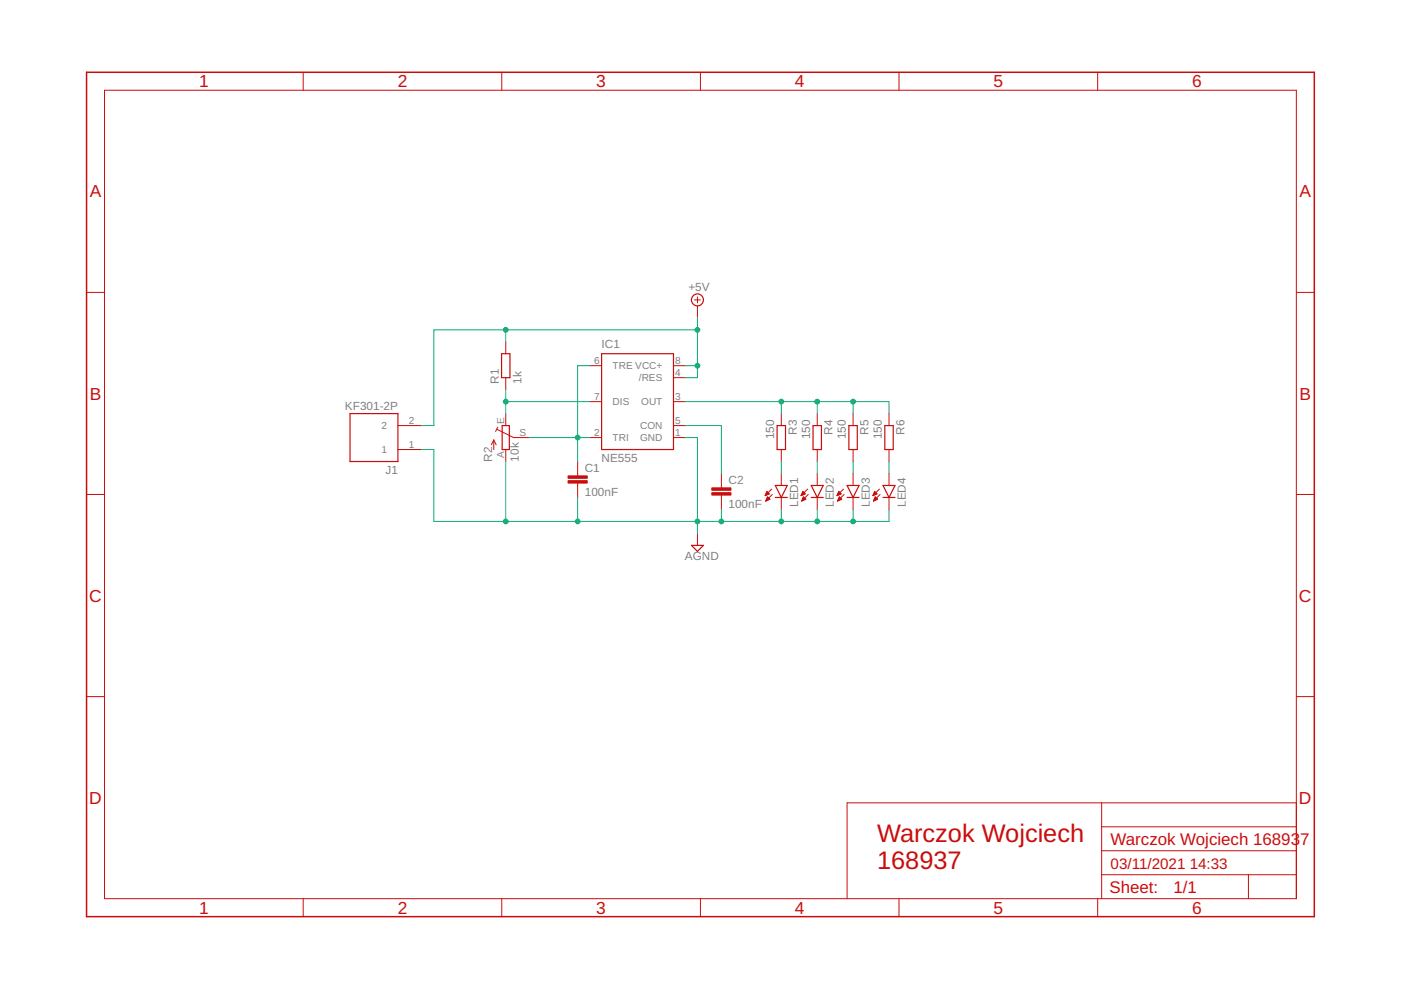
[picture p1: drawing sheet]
<svg xmlns="http://www.w3.org/2000/svg" width="297mm" height="210mm" viewBox="0 0 297 210" stroke-linecap="round" stroke-linejoin="round" font-family="sans-serif">
<g fill="none" stroke="#c90d0c" stroke-width=".25">
<path d="M106.3 75h1.8v5.1h-1.8zM127.6 75h15.2v20.3h-15.2zM74.2 87.7h10.2v10.2h-10.2zM106.5 90.2h1.5v5.1h-1.5zM164.8 90.2h1.7v5.1h-1.7zM172.4 90.2h1.8v5.1h-1.8zM180 90.2h1.8v5.1h-1.8zM187.6 90.2h1.8v5.1h-1.8zM146.6 115.6h2.5l-1.2 1.3zM164.4 102.9h2.5l-1.2 2.6zM164.4 105.5h2.5M172 105.5h2.5"/>
<path d="M172 102.9h2.5l-1.2 2.6zM179.6 105.5h2.5M179.6 102.9h2.5l-1.2 2.6zM187.2 105.5h2.6M187.2 102.9h2.6l-1.3 2.6z"/>
<circle cx="147.9" cy="63.6" r="1.27"/>
</g>
<g fill="none" stroke="#c90d0c" stroke-width=".21">
<path d="M22.2 19.1h252.6v171.4h-252.6zM64.3 15.3v3.8M106.4 15.3v3.8M148.5 15.3v3.8M190.6 15.3v3.8M232.7 15.3v3.8M18.4 62h3.8M107.2 72.5v2.5M125 77.5h2.6M142.8 77.5h2.5M147.2 63.6h1.3M147.9 62.9v1.3"/>
<path d="M147.9 64.9v2.5M274.8 62h3.9M84.4 90.2h5.1M84.4 95.3h5.1M104.7 93.3v2M104.7 93.3l-.5 1M104.7 93.3l.5 1M105.3 91l3.6 1.8h3.4M105.5 90.6l-.4 .9M107.2 80.1v2.5M107.2 87.7v2.5M107.2 95.3v2.6"/>
<path d="M122.5 97.9v3M125 85.2h2.6M125 92.8h2.6M142.8 85.2h2.5M142.8 92.8h2.5M142.8 90.2h2.5M142.8 80.1h2.5M165.7 87.7v2.5M165.7 95.3v2.6M173.3 87.7v2.5M173.3 95.3v2.6M180.9 87.7v2.5"/>
<path d="M180.9 95.3v2.6M188.5 87.7v2.5M188.5 95.3v2.6M18.4 104.8h3.8M122.5 102.4v3.1M147.9 113.1v2.5M153 100.4v3M153 105v3M162.3 105h.2M162.3 104.9h.5M162.4 104.7h.6M162.4 106.2h.1"/>
<path d="M162.4 104.6h.6M162.4 106.1h.4M162.5 104.5h.4M162.5 105.9h.5M162.5 104.4h.3M162.5 105.8h.7M162.6 105.7h.5M162.6 104.2h.1M162.6 104.2l.5 .5-.9 .4zM162.6 105.6h.4M162.7 105.5h.1M162.7 105.3l.5 .6-.9 .3z"/>
<path d="M163.6 103.7l-1.4 1.4M163.7 104.8l-1.4 1.4M165.7 100.4v2.5M165.7 105.5v2.5M169.9 105h.2M169.9 104.9h.5M170 104.7h.7M170 106.2h.1M170 104.6h.6M170 106.1h.4M170.1 104.5h.4M170.1 105.9h.5"/>
<path d="M170.1 104.4h.3M170.1 105.8h.7M170.2 105.7h.5M170.2 104.2h.1M170.2 104.2l.5 .5-.9 .4zM170.2 105.6h.4M170.3 105.5h.2M170.3 105.3l.6 .6-.9 .3zM171.2 103.7l-1.4 1.4M171.4 104.8l-1.4 1.4M173.3 100.4v2.5M173.3 105.5v2.5"/>
<path d="M177.5 105h.2M177.5 104.9h.5M177.6 104.7h.7M177.6 106.2h.1M177.7 104.6h.5M177.7 106.1h.3M177.7 105.9h.6M177.7 104.5h.4M177.8 104.4h.2M177.8 105.8h.6M177.8 105.7h.5M177.8 104.2h.1"/>
<path d="M177.8 104.2l.6 .5-.9 .4zM177.9 105.6h.3M177.9 105.5h.2M178 105.3l.5 .6-.9 .3zM178.8 103.7l-1.3 1.4M179 104.8l-1.4 1.4M180.9 100.4v2.5M180.9 105.5v2.5M185.1 105h.2M185.2 104.9h.4M185.2 104.7h.7M185.2 106.2h.1"/>
<path d="M185.3 104.6h.6M185.3 106.1h.3M185.3 105.9h.6M185.3 104.5h.4M185.4 104.4h.2M185.4 105.8h.7M185.4 104.2h.1M185.4 105.7h.5M185.4 104.2l.5 .5-.8 .4zM185.5 105.6h.3M185.5 105.5h.2M185.6 105.3l.5 .6-.9 .3z"/>
<path d="M186.5 103.7l-1.4 1.4M186.6 104.8l-1.4 1.4M188.5 100.4v2.5M188.5 105.5v2.5M274.8 104.8h3.9M18.4 147.7h3.8M274.8 147.7h3.9M233.6 170.2v20.3M233.6 175.3h41.2M274.8 170.2h-95.2v20.3M64.3 190.5v3.9M106.4 190.5v3.9"/>
<path d="M148.5 190.5v3.9M190.6 190.5v3.9M232.7 190.5v3.9M233.6 185.5h41.2M233.6 180.4h41.2M264.7 185.5v5"/>
</g>
<g fill="#c90d0c" stroke="#c90d0c" stroke-width=".21">
<path d="M120.4 101.9h4.1v.5h-4.1z"/>
<path d="M120.4 100.9h4.1v.5h-4.1z"/>
<path d="M150.9 104.5h4.1v.5h-4.1z"/>
<path d="M150.9 103.4h4.1v.5h-4.1z"/>
</g>
<path d="M18.4 15.3h260.3v179.1h-260.3z" fill="none" stroke="#c90d0c" stroke-width=".32"/>
<g fill="none" stroke="#0dab76" stroke-width=".21">
<path d="M107.2 69.9v2.6M125 77.5h-2.5v20.4M145.3 77.5h2.6M147.9 67.4v12.7h-2.6M147.9 69.9h-55.9v20.3h-2.5M89.5 95.3h2.5v15.3h96.5v-2.6M107.2 82.6v5.1M107.2 97.9v12.7M107.2 85.2h17.8M112.3 92.8h12.7M145.3 92.8h2.6v20.3M145.3 90.2h7.7v10.2"/>
<path d="M145.3 85.2h43.2v2.5M165.7 85.2v2.5M165.7 97.9v2.5M173.3 85.2v2.5M173.3 97.9v2.5M180.9 85.2v2.5M180.9 97.9v2.5M188.5 97.9v2.5M122.5 105.5v5.1M153 108v2.6M165.7 108v2.6M173.3 108v2.6"/>
<path d="M180.9 108v2.6"/>
</g>
<g fill="#0dab76" stroke="#0dab76" stroke-width=".21">
<circle cx="147.9" cy="77.5" r=".51"/>
<circle cx="147.9" cy="69.9" r=".51"/>
<circle cx="107.2" cy="69.9" r=".51"/>
<circle cx="122.5" cy="92.8" r=".51"/>
<circle cx="107.2" cy="85.2" r=".51"/>
<circle cx="180.9" cy="85.2" r=".51"/>
<circle cx="173.3" cy="85.2" r=".51"/>
<circle cx="165.7" cy="85.2" r=".51"/>
<circle cx="180.9" cy="110.6" r=".51"/>
<circle cx="173.3" cy="110.6" r=".51"/>
<circle cx="165.7" cy="110.6" r=".51"/>
<circle cx="147.9" cy="110.6" r=".51"/>
<circle cx="153" cy="110.6" r=".51"/>
<circle cx="122.5" cy="110.6" r=".51"/>
<circle cx="107.2" cy="110.6" r=".51"/>
</g>
<g font-size="5.4" fill="#c90d0c">
<text x="186" y="178.5">Warczok Wojciech</text>
<text x="186" y="184.2">168937</text>
</g>
<g font-size="3.7" fill="#c90d0c">
<text x="42.2" y="18.5">1</text>
<text x="84.3" y="18.5">2</text>
<text x="126.4" y="18.5">3</text>
<text x="168.5" y="18.5">4</text>
<text x="210.7" y="18.5">5</text>
<text x="252.8" y="18.5">6</text>
<text x="19" y="41.9">A</text>
<text x="275.5" y="41.9">A</text>
<text x="19" y="84.7">B</text>
<text x="275.5" y="84.7">B</text>
<text x="18.9" y="127.6">C</text>
<text x="275.4" y="127.6">C</text>
<text x="18.9" y="170.4">D</text>
<text x="275.4" y="170.4">D</text>
<text x="42.2" y="193.7">1</text>
<text x="84.3" y="193.7">2</text>
<text x="126.4" y="193.7">3</text>
<text x="168.5" y="193.7">4</text>
<text x="210.7" y="193.7">5</text>
<text x="252.8" y="193.7">6</text>
</g>
<g font-size="3.6" fill="#c90d0c">
<text x="235.5" y="179.1">Warczok Wojciech 16893</text>
<text x="275.6" y="179.1">7</text>
<text x="235.2" y="189.4">Sheet:</text>
<text x="248.8" y="189.3">1/1</text>
</g>
<g font-size="3.2" fill="#c90d0c">
<text x="235.5" y="184.2">03/11/2021</text>
<text x="252.2" y="184.2">14:33</text>
</g>
<g font-size="2.5" fill="#808080">
<text x="146" y="61.7">+5V</text>
<text x="127.5" y="73.7">IC1</text>
<text x="105.7" y="81.4" transform="rotate(-90 105.7 81.4)">R1</text>
<text x="110.5" y="81.4" transform="rotate(-90 110.5 81.4)">1k</text>
<text x="73.1" y="86.9">KF301-2P</text>
<text x="164.1" y="93.1" transform="rotate(-90 164.1 93.1)">150</text>
<text x="168.9" y="92.2" transform="rotate(-90 168.9 92.2)">R3</text>
<text x="171.7" y="93.1" transform="rotate(-90 171.7 93.1)">150</text>
<text x="176.5" y="92.2" transform="rotate(-90 176.5 92.2)">R4</text>
<text x="179.4" y="93.1" transform="rotate(-90 179.4 93.1)">150</text>
<text x="184.2" y="92.2" transform="rotate(-90 184.2 92.2)">R5</text>
<text x="187" y="93.1" transform="rotate(-90 187 93.1)">150</text>
<text x="191.8" y="92.2" transform="rotate(-90 191.8 92.2)">R6</text>
<text x="81.7" y="100.4">J1</text>
<text x="104.3" y="97.9" transform="rotate(-90 104.3 97.9)">R2</text>
<text x="110" y="97.9" transform="rotate(-90 110 97.9)">10k</text>
<text x="124" y="100">C1</text>
<text x="127.5" y="97.9">NE555</text>
<text x="124" y="105.1">100nF</text>
<text x="154.5" y="107.6">100nF</text>
<text x="154.5" y="102.6">C2</text>
<text x="169.2" y="107.5" transform="rotate(-90 169.2 107.5)">LED1</text>
<text x="176.8" y="107.5" transform="rotate(-90 176.8 107.5)">LED2</text>
<text x="184.4" y="107.5" transform="rotate(-90 184.4 107.5)">LED3</text>
<text x="192.1" y="107.5" transform="rotate(-90 192.1 107.5)">LED4</text>
<text x="145.2" y="118.8">AGND</text>
</g>
<g font-size="2.1" fill="#808080">
<text x="126" y="77.2">6</text>
<text x="143.1" y="77.2">8</text>
<text x="129.9" y="78.3">TRE VCC+</text>
<text x="135.5" y="80.8">/RES</text>
<text x="143.1" y="79.7">4</text>
<text x="86.7" y="89.9">2</text>
<text x="106.9" y="89.9" transform="rotate(-90 106.9 89.9)">E</text>
<text x="126" y="84.8">7</text>
<text x="129.9" y="85.9">DIS</text>
<text x="135.9" y="85.9">OUT</text>
<text x="143.1" y="84.8">3</text>
<text x="143.1" y="89.9">5</text>
<text x="80.9" y="91">2</text>
<text x="86.7" y="95">1</text>
<text x="110.1" y="92.4">S</text>
<text x="126" y="92.4">2</text>
<text x="129.9" y="93.5">TRI</text>
<text x="135.7" y="93.5">GND</text>
<text x="135.7" y="91">CON</text>
<text x="143.1" y="92.4">1</text>
<text x="80.9" y="96.1">1</text>
<text x="106.9" y="97.1" transform="rotate(-90 106.9 97.1)">A</text>
</g>
</svg>
